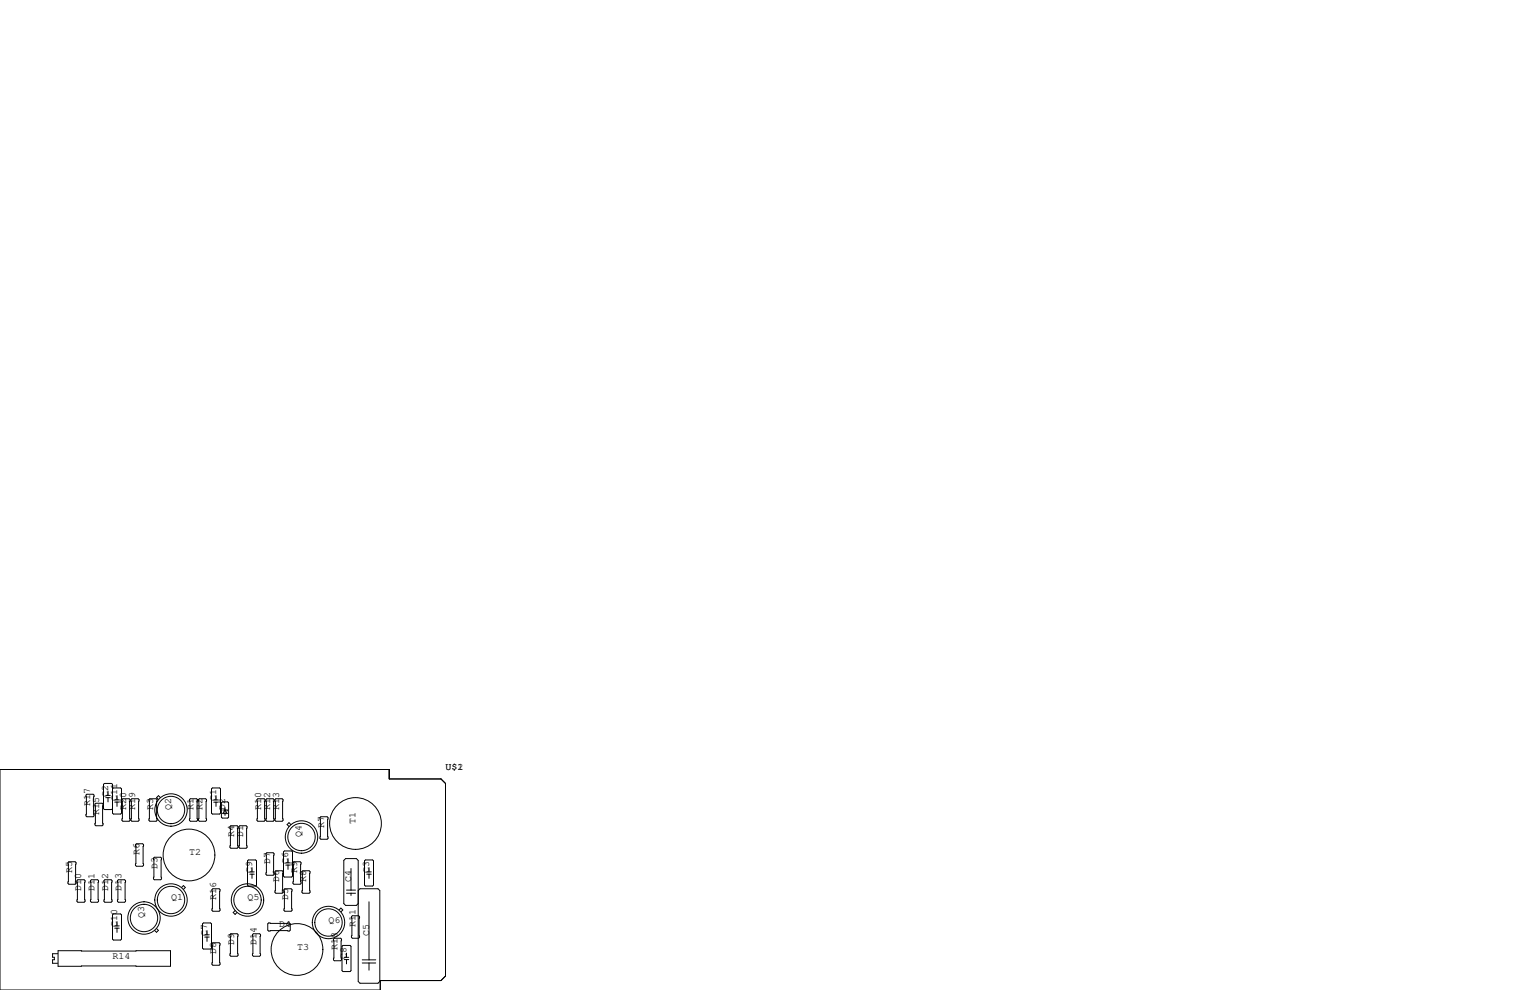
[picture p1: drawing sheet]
<svg xmlns="http://www.w3.org/2000/svg" width="432mm" height="279mm" viewBox="0 0 432 279" stroke-linecap="round" stroke-linejoin="round" font-family="sans-serif">
<g fill="none" stroke="#000" stroke-width=".28">
<path d="M0 217.2h109.9v2.6h14.6l1.2 1.3v54.4l-1.2 1.2h-17.2v2.7h-107.3zM24.5 224.2h1.8l.2 .2v5.9l-.2 .2h-1.8l-.2-.2v-5.9zM27.1 226.7h1.7l.3 .2v5.9l-.3 .2h-1.7l-.3-.2v-5.9zM29.8 224.5h1.3M29.8 225.1h1.3M30.5 223.3v1.2M30.5 225.1v1.2M31.8 222.6l.2-.2h2l.3 .2v6.9l-.3 .2h-2l-.2-.2v-8.1l-.3-.3h-2l-.3 .3v6.8l.3 .3h2l.3-.3M32.4 226.4h1.3M32.4 225.7h1.3M33 224.5v1.2M33 226.4v1.2"/>
<path d="M34.7 225.4h1.7l.3 .3v5.8l-.3 .3h-1.7l-.3-.3v-5.8zM37 225.7l.2-.3h1.8l.2 .3v5.8l-.2 .3h-1.8l-.2-.3zM38.2 238.4l.3-.3h1.8l.2 .3v5.8l-.2 .3h-1.8l-.3-.3zM42 225.7l.3-.3h1.8l.2 .3v5.8l-.2 .3h-1.8l-.3-.3zM45.3 225.1l-.6-.5-.5 .5 .5 .5M53.5 225.7l.2-.3h1.8l.3 .3v5.8l-.3 .3h-1.8l-.2-.3zM56 225.7l.3-.3h1.7l.3 .3v5.8l-.3 .3h-1.7l-.3-.3zM59.9 222.4h2.1l.2 .2v6.9l-.2 .2h-2.1l-.2-.2v-6.9zM60.3 225.8h1.3M60.3 226.4h1.3M61 224.5v1.3M61 226.4v1.2"/>
<path d="M62.7 226.3h1.6l.2 .3v4l-.2 .3h-1.6l-.2-.3v-4zM62.9 228.6h1.2v.3M63.5 228v2.1M63.5 228.6l.6 1h-1.2zM64.9 233.3l.3-.3h1.7l.3 .3v5.8l-.3 .3h-1.7l-.3-.3zM67.4 233.3l.3-.3h1.8l.2 .3v5.8l-.2 .3h-1.8l-.3-.3zM72.5 225.7l.3-.3h1.7l.3 .3v5.8l-.3 .3h-1.7l-.3-.3zM75.1 225.7l.2-.3h1.8l.2 .3v5.8l-.2 .3h-1.8l-.2-.3zM77.9 225.4h1.7l.3 .3v5.8l-.3 .3h-1.7l-.3-.3v-5.8zM82.1 232.7l-.5-.5-.6 .5 .6 .5M90.3 230.8l.3-.3h1.7l.3 .3v5.8l-.3 .3h-1.7l-.3-.3zM19.4 243.2h1.8l.3 .3v5.8l-.3 .3h-1.8l-.2-.3v-5.8z"/>
<path d="M21.7 248.5l.3-.2h1.7l.3 .2v5.9l-.3 .2h-1.7l-.3-.2zM25.5 248.5l.3-.2h1.8l.2 .2v5.9l-.2 .2h-1.8l-.3-.2zM29.3 248.5l.3-.2h1.8l.2 .2v5.9l-.2 .2h-1.8l-.3-.2zM32 257.9h2l.3 .3v6.8l-.3 .3h-2l-.2-.3v-6.8zM33.1 248.5l.3-.2h1.8l.2 .2v5.9l-.2 .2h-1.8l-.3-.2zM43.3 242.2l.3-.3h1.7l.3 .3v5.8l-.3 .3h-1.7l-.3-.3zM51.2 250.5l.6-.6 .5 .6-.5 .5M59.8 251.1l.3-.3h1.7l.3 .3v5.8l-.3 .3h-1.7l-.3-.3zM66.3 257l-.5 .5 .5 .6 .6-.6M70.1 242.7h2l.3 .3v6.8l-.3 .3h-2l-.2-.3v-6.8zM70.5 246.1h1.3M70.5 246.7h1.3"/>
<path d="M71.1 244.9v1.2M71.1 246.7v1.2M75.1 240.9l.2-.2h1.8l.2 .2v5.9l-.2 .2h-1.8l-.2-.2zM77.6 246l.3-.3h1.7l.3 .3v5.8l-.3 .3h-1.7l-.3-.3zM80.1 251.1l.3-.3h1.8l.2 .3v5.8l-.2 .3h-1.8l-.3-.3zM80.3 240.2h2l.3 .2v6.9l-.3 .2h-2l-.3-.2v-6.9zM80.6 244.1h1.3M80.6 243.5h1.3M81.3 242.3v1.2M81.3 244.1v1.3M82.9 243.2h1.8l.3 .3v5.8l-.3 .3h-1.8l-.2-.3v-5.8zM85.2 246l.3-.3h1.7l.3 .3v5.8l-.3 .3h-1.7l-.3-.3z"/>
<path d="M95.7 256.8l.5-.5 .5 .5-.5 .6M97.8 252.1h2.5M97.8 251.2h2.5M99.1 245.1v6.1M99.1 252.1v.6M99.2 258.7l.2-.3h1.8l.3 .3v5.8l-.3 .3h-1.8l-.2-.3zM101.1 251.3l.5-.5h5.1l.5 .5v25.7l-.5 .5h-5.1l-.5-.5v-34.2l-.5-.5h-3.1l-.5 .5v12.2l.5 .5h3.1l.5-.5M103.1 242.7h2.1l.2 .3v6.8l-.2 .3h-2.1l-.2-.3v-6.8zM103.5 246.1h1.3M103.5 246.7h1.3M104.1 244.9v1.2M104.1 246.7v1.2"/>
<path d="M104.1 254.5v16.4M16.3 269.2h-1.5v1h.5v.7h-.5v1h1.5M16.4 268.3h31.7v4.4h-31.7zM32.4 261.3h1.3M32.4 262h1.3M33 260.1v1.2M33 262v1.1M44.2 262.1l.5 .5-.5 .5-.6-.5M57.2 260.7l.2-.2h2l.3 .2v6.9l-.3 .2h-2l-.2-.2zM57.8 264.5h1.3M57.8 263.8h1.3M58.4 262.6v1.2"/>
<path d="M58.4 264.5v1.2M59.8 266.3l.3-.2h1.7l.3 .2v5.9l-.3 .2h-1.7l-.3-.2zM64.9 263.8l.3-.3h1.7l.3 .3v5.8l-.3 .3h-1.7l-.3-.3zM71.2 263.8l.3-.3h1.8l.2 .3v5.8l-.2 .3h-1.8l-.3-.3zM75.6 260.7l.2-.2h5.9l.2 .2v1.8l-.2 .3h-5.9l-.2-.3zM94.1 265l.3-.2h1.7l.3 .2v5.9l-.3 .2h-1.7l-.3-.2zM96.5 267.1l.3-.3h2l.3 .3v6.8l-.3 .3h-2l-.3-.3zM97.2 270.2h1.2M97.2 270.8h1.2M97.8 269v1.2M97.8 270.8v1.2M102.2 270.9h3.8"/>
<path d="M102.2 271.8h3.8M104.1 271.8v2"/>
<circle cx="48.3" cy="228.6" r="4.6"/>
<circle cx="48.3" cy="228.6" r="3.9"/>
<circle cx="85.1" cy="236.2" r="4.6"/>
<circle cx="85.1" cy="236.2" r="3.9"/>
<circle cx="100.3" cy="232.4" r="7.3"/>
<circle cx="40.6" cy="259.1" r="3.9"/>
<circle cx="40.6" cy="259.1" r="4.6"/>
<circle cx="48.3" cy="254" r="3.9"/>
<circle cx="48.3" cy="254" r="4.6"/>
<circle cx="53.3" cy="241.3" r="7.3"/>
<circle cx="69.8" cy="254" r="4.6"/>
<circle cx="69.8" cy="254" r="3.9"/>
<circle cx="83.8" cy="268" r="7.3"/>
<circle cx="92.7" cy="260.4" r="3.9"/>
<circle cx="92.7" cy="260.3" r="4.6"/>
</g>
<g font-size="2.8">
<text x="125.7" y="217.2">U$1</text>
<text x="129.1" y="217.2">2</text>
<text x="25.4" y="227.3" transform="rotate(-90 25.4 227.3)">R17</text>
<text x="30.5" y="224.8" transform="rotate(-90 30.5 224.8)">C2</text>
<text x="33" y="226.1" transform="rotate(-90 33 226.1)">C11</text>
<text x="61" y="226.1" transform="rotate(-90 61 226.1)">C1</text>
<text x="27.9" y="229.9" transform="rotate(-90 27.9 229.9)">R15</text>
<text x="35.6" y="228.6" transform="rotate(-90 35.6 228.6)">R20</text>
<text x="38.1" y="228.6" transform="rotate(-90 38.1 228.6)">R19</text>
<text x="43.2" y="228.6" transform="rotate(-90 43.2 228.6)">R3</text>
<text x="48.3" y="228.6" transform="rotate(-90 48.3 228.6)">Q2</text>
<text x="54.6" y="228.6" transform="rotate(-90 54.6 228.6)">R1</text>
<text x="57.1" y="228.6" transform="rotate(-90 57.1 228.6)">R2</text>
<text x="63.5" y="228.6" transform="rotate(-90 63.5 228.6)">D2</text>
<text x="73.7" y="228.6" transform="rotate(-90 73.7 228.6)">R10</text>
<text x="76.2" y="228.6" transform="rotate(-90 76.2 228.6)">R12</text>
<text x="78.7" y="228.6" transform="rotate(-90 78.7 228.6)">R13</text>
<text x="91.4" y="233.7" transform="rotate(-90 91.4 233.7)">R7</text>
<text x="100.3" y="232.4" transform="rotate(-90 100.3 232.4)">T1</text>
<text x="66" y="236.2" transform="rotate(-90 66 236.2)">R4</text>
<text x="68.6" y="236.2" transform="rotate(-90 68.6 236.2)">D1</text>
<text x="85.1" y="236.2" transform="rotate(-90 85.1 236.2)">Q4</text>
<text x="39.4" y="241.3" transform="rotate(-90 39.4 241.3)">R6</text>
<text x="44.4" y="245.1" transform="rotate(-90 44.4 245.1)">D3</text>
<text x="53.3" y="241.3">T2</text>
<text x="76.2" y="243.8" transform="rotate(-90 76.2 243.8)">D7</text>
<text x="81.3" y="243.8" transform="rotate(-90 81.3 243.8)">C6</text>
<text x="20.3" y="246.4" transform="rotate(-90 20.3 246.4)">R5</text>
<text x="22.9" y="251.5" transform="rotate(-90 22.9 251.5)">D10</text>
<text x="26.7" y="251.5" transform="rotate(-90 26.7 251.5)">D11</text>
<text x="30.5" y="251.5" transform="rotate(-90 30.5 251.5)">D12</text>
<text x="34.3" y="251.5" transform="rotate(-90 34.3 251.5)">D13</text>
<text x="71.1" y="246.4" transform="rotate(-90 71.1 246.4)">C9</text>
<text x="78.7" y="248.9" transform="rotate(-90 78.7 248.9)">D6</text>
<text x="83.8" y="246.4" transform="rotate(-90 83.8 246.4)">R9</text>
<text x="86.4" y="248.9" transform="rotate(-90 86.4 248.9)">R8</text>
<text x="99.1" y="248.9" transform="rotate(-90 99.1 248.9)">C4</text>
<text x="104.1" y="246.4" transform="rotate(-90 104.1 246.4)">C3</text>
<text x="48.3" y="254">Q1</text>
<text x="61" y="254" transform="rotate(-90 61 254)">R16</text>
<text x="69.8" y="254">Q5</text>
<text x="81.3" y="254" transform="rotate(-90 81.3 254)">D5</text>
<text x="33" y="261.6" transform="rotate(-90 33 261.6)">C10</text>
<text x="40.6" y="259.1" transform="rotate(-90 40.6 259.1)">Q3</text>
<text x="78.7" y="261.6">D4</text>
<text x="92.7" y="260.3">Q6</text>
<text x="100.3" y="261.6" transform="rotate(-90 100.3 261.6)">R11</text>
<text x="58.4" y="264.2" transform="rotate(-90 58.4 264.2)">C7</text>
<text x="61" y="269.2" transform="rotate(-90 61 269.2)">D8</text>
<text x="66" y="266.7" transform="rotate(-90 66 266.7)">D9</text>
<text x="72.4" y="266.7" transform="rotate(-90 72.4 266.7)">D14</text>
<text x="83.8" y="268">T3</text>
<text x="95.2" y="268" transform="rotate(-90 95.2 268)">R18</text>
<text x="104.1" y="264.2" transform="rotate(-90 104.1 264.2)">C5</text>
<text x="31.7" y="270.5">R14</text>
<text x="97.8" y="270.5" transform="rotate(-90 97.8 270.5)">C8</text>
</g>
</svg>
